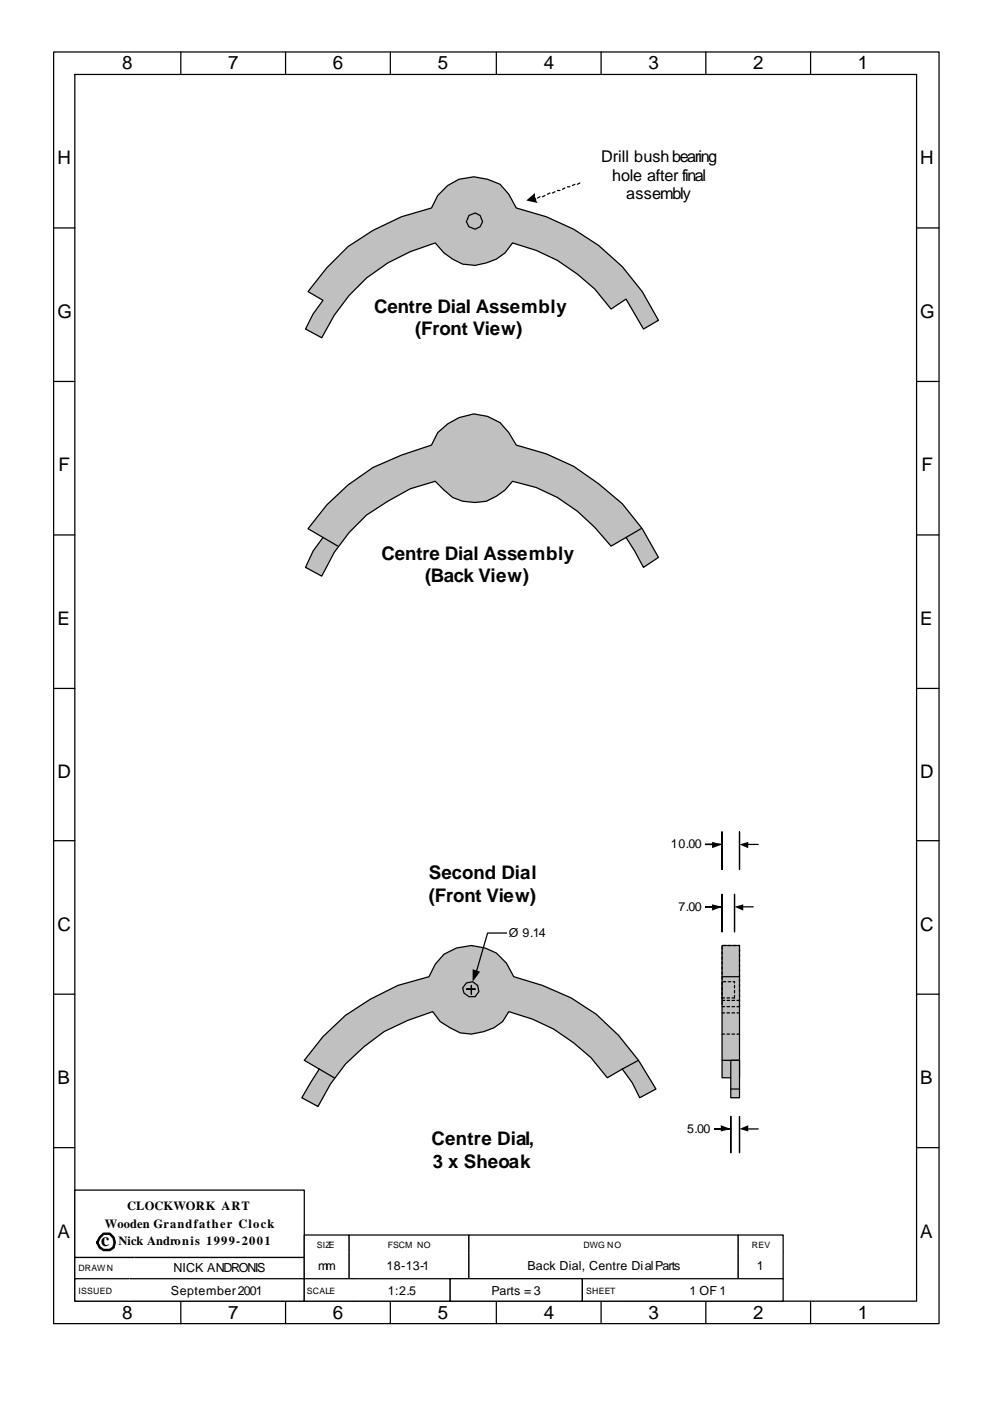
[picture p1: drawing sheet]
<svg xmlns="http://www.w3.org/2000/svg" width="210mm" height="297mm" viewBox="0 0 210 297" stroke-linecap="round" stroke-linejoin="round" font-family="sans-serif">
<g fill="none" stroke="#000" stroke-width=".26">
<path d="M11.4 11h187.8v269.6h-187.8zM15.9 15.8h178.6v260.1h-178.6zM38.4 11v4.8M60.6 11v4.8M82.8 11v4.8M105.3 11v4.8M127.5 11v4.8M149.8 11v4.8M172 11v4.8M119.9 39.9l-.6 .2M120.4 39.6h.5M122 39.1l-.6 .2"/>
<path d="M123 38.8l-.5 .3M11.4 48.3h4.5M113.2 42.2h.3M114.6 41.7l-.6 .3M115.6 41.5l-.5 .2M116.7 40.9l-.5 .3M117.7 40.7l-.5 .2M118.3 40.4h.5M194.5 48.3h4.7M11.4 80.9h4.5M194.5 80.9h4.7M11.4 113.4h4.5"/>
<path d="M194.5 113.4h4.7M11.4 146h4.5M194.5 146h4.7M11.4 178.2h4.5M194.5 178.2h4.7M11.4 210.8h4.5M194.5 210.8h4.7M11.4 243.3h4.5M194.5 243.3h4.7M38.4 275.9v4.7M60.6 275.9v4.7M82.8 275.9v4.7"/>
<path d="M105.3 275.9v4.7M127.5 275.9v4.7M149.8 275.9v4.7M172 275.9v4.7"/>
</g>
<path d="M111.7 42.5l1.8-1.6v.8l.5 1.3z" fill-rule="evenodd" fill="#000"/>
<path d="M68.5 219.8l4.8-4.5 5.3-3.5 5.8-2.9 6.6-1.8a9 9 0 0 1 11.9-6.1l2.4 1.1 2.1 2.1 1.6 2.9 6.1 1.8a39.1 39.1 0 0 1 20.4 15.9l3.7 6.1-3.5 1.8-1.6-3.1-2.1-2.9-3.1 1.8a36.2 36.2 0 0 0-21-14l-1.3 2.1a11 11 0 0 1-9 2.4l-2.1-1.1-2.1-1.3-1.6-2.1-5.3 1.8-5 2.4-4.2 3.2-4 3.7-3.2 4.2-2.6 4.8-3.5-1.9 3.7-6-3.1-1.9z" fill-rule="evenodd" fill="#c0c0c0" stroke="#000" stroke-width=".26"/>
<path d="M99 208.4l1.3-.3 1 .8 .3 1.4-.8 1h-1.3l-1.1-.8-.2-1zM67.7 226.7l3.2 1.8M135.5 224.8l-3.5 1.9" fill="none" stroke="#000" stroke-width=".26"/>
<path d="M99 209.7h1.8zM100 208.9v1.9z" fill-rule="evenodd" fill="#fff"/>
<path d="M107.9 197.8h-4.4l-2.4 8.2M99 209.7h1.8h-1.8M100 210.8v-1.9v1.9" fill="none" stroke="#000" stroke-width=".26"/>
<path d="M100.3 205.5l1.6 .5-1.6 2.1z" fill="#000"/>
<path d="M107.7 196h8.7v3.7h-8.7z" fill-rule="evenodd" fill="#fff"/>
<path d="M69.3 56.8l4.5-4.5 5.3-3.4 6.1-3 6.3-1.8a9.4 9.4 0 0 1 12-6.1l2.6 1.1 1.8 2.1 1.6 2.9a42.5 42.5 0 0 1 30.2 23.8l-3.2 1.9-3.7-6.4-3.2 2.1a36.2 36.2 0 0 0-20.9-14l-1.5 2.1-1.9 1.3-2.1 .8-2.4 .6-2.6-.3-2.2-1.1-1.8-1.3-1.9-2.1a35.6 35.6 0 0 0-24 20.1l-3.5-1.8 1.6-3.2 2.1-2.9-3.1-1.9z" fill-rule="evenodd" fill="#c0c0c0" stroke="#000" stroke-width=".26"/>
<path d="M99.5 45.7l1.3-.5 1.1 .5 .5 1.3-.5 1.1-1.1 .5-1.3-.5-.5-1.1z" fill="none" stroke="#000" stroke-width=".26"/>
<path d="M69.3 107.1l4.5-4.3 5.3-3.7 6.1-2.6 6.3-2.1 1.4-2.7 2.1-1.8 2.4-1.4a8.6 8.6 0 0 1 10.5 3.2l1.6 2.7 6.4 1.8 5.8 2.7 5.3 3.7 5 4.2 4.3 5.3 3.4 6.1-3.2 2.1-1.8-3.4-1.9-3-3.2 1.9a36.3 36.3 0 0 0-15.8-12.4l-5.1-1.4-1.5 1.9-1.9 1.3-2.1 1.1-2.4 .2-2.6-.2-2.2-.8-3.7-3.5-5.3 1.6-4.7 2.7-4.5 2.9-3.7 3.7-3.2 4.2-2.6 5-3.5-1.8 1.6-3.4 2.1-3-3.1-1.8z" fill-rule="evenodd" fill="#c0c0c0" stroke="#000" stroke-width=".26"/>
<path d="M68.5 113.9l3.2 1.9M136 112.1l-3.2 1.8" fill="none" stroke="#000" stroke-width=".26"/>
<path d="M153.2 176.4v7.9zM156.9 176.4v7.9zM145.8 179h7.4z" fill-rule="evenodd" fill="#fff"/>
<path d="M149.2 179h2.1M153.2 176.4v7.9v-7.9M153.2 179h-7.4h7.4M156.9 176.4v7.9v-7.9M158.7 179h2.2" fill="none" stroke="#000" stroke-width=".26"/>
<path d="M151.1 178.5l2.1 .5-2.1 .8zM156.9 179l1.8-.5v1.3z" fill="#000"/>
<g fill="#fff">
<path d="M142.1 177.2h7.4v3.7h-7.4z" fill-rule="evenodd"/>
<path d="M153.2 189.6v8zM155.8 189.6v8zM146.6 192.3h6.6z" fill-rule="evenodd"/>
</g>
<path d="M149.2 192.3h2.1M153.2 189.6v8v-8M153.2 192.3h-6.6h6.6M155.8 189.6v8v-8M157.7 192.3h2.1" fill="none" stroke="#000" stroke-width=".26"/>
<path d="M151.1 191.7l2.1 .6-2.1 .8zM155.8 192.3l1.9-.6v1.4z" fill="#000"/>
<g fill="#fff">
<path d="M143.7 190.4h5.8v3.7h-5.8z" fill-rule="evenodd"/>
<path d="M155 236.7v7.7zM156.9 236.7v7.7zM148.4 239.4h6.6z" fill-rule="evenodd"/>
</g>
<path d="M151.1 239.4h2.1M155 236.7v7.7v-7.7M155 239.4h-6.6h6.6M156.9 236.7v7.7v-7.7M158.7 239.4h2.2" fill="none" stroke="#000" stroke-width=".26"/>
<path d="M152.9 238.6l2.1 .8-2.1 .5zM156.9 239.4l1.8-.8v1.3z" fill="#000"/>
<path d="M145.5 237.2h5.8v3.7h-5.8z" fill-rule="evenodd" fill="#fff"/>
<g fill="#c0c0c0" stroke="#000" stroke-width=".26">
<path d="M153.2 224.8h3.7v3.7h-3.7z" fill-rule="evenodd"/>
<path d="M153.2 200.5h3.7v24.3h-3.7z" fill-rule="evenodd"/>
</g>
<g fill="none" stroke="#000" stroke-width=".26">
<path d="M153.2 200.7v.6M153.2 201.8v.5M153.2 202.8v.6M153.2 203.9v.5M153.2 205v.5M153.2 206v.6M153.2 208.1v.8M153.2 209.2v.8M153.2 210.3v.7M153.2 211.3v.5M153.2 212.4v.5M153.2 213.4h.5"/>
<path d="M153.2 211.6h.5M153.2 212.1h.5M153.5 200.5h.5M153.5 208.1h.5M154.3 213.4h.5M154.3 211.6h.5M154.3 212.1h.5M154.5 200.5h.5M154.5 208.1h.5M155.3 213.4h.5M155.3 212.1h.5M155.6 200.5h.5"/>
<path d="M155.6 208.1h.2v.3M155.8 208.9v.6M155.8 210v.5M155.8 211v.6h-.5M156.4 212.1h.5M156.6 200.5h.3v.2M156.9 201.3v.5M156.9 202.3v.5M156.9 203.4v.5M156.9 204.4v.6M156.9 205.5v.5M156.9 206.6v.5h-3.7v.5"/>
<path d="M156.9 207.6v.5M156.9 208.7v.5M156.9 209.7v.6M156.9 210.8v.5M156.9 211.8v.6M156.9 212.9v.5h-.5"/>
</g>
<path d="M155 224.8h1.9v7.9h-1.9z" fill-rule="evenodd" fill="#c0c0c0" stroke="#000" stroke-width=".26"/>
<path d="M153.2 214.8h.5M153.2 219.3h.5M154.3 214.8h.5M154.3 219.3h.5M155.3 214.8h.5M155.3 219.3h.5M156.4 214.8h.5M156.4 219.3h.5M155 230.9h1.9" fill="none" stroke="#000" stroke-width=".26"/>
<path d="M15.9 252.3h48.7v14.3h-48.7z" fill-rule="evenodd" fill="#fff" stroke="#000" stroke-width=".26"/>
<path d="M64.6 261.8h9.5v3.8h-9.5z" fill-rule="evenodd" fill="#fff"/>
<path d="M64.6 265.6v-3.8h9.5v3.8" fill="none" stroke="#000" stroke-width=".26"/>
<path d="M74.1 261.8h25.4v3.8h-25.4z" fill-rule="evenodd" fill="#fff"/>
<path d="M74.1 265.6v-3.8h25.4v3.8" fill="none" stroke="#000" stroke-width=".26"/>
<path d="M99.5 261.8h57.1v3.8h-57.1z" fill-rule="evenodd" fill="#fff"/>
<path d="M99.5 265.6v-3.8h57.1v3.8" fill="none" stroke="#000" stroke-width=".26"/>
<path d="M156.6 261.8h9.6v3.8h-9.6z" fill-rule="evenodd" fill="#fff"/>
<path d="M156.6 265.6v-3.8h9.6v3.8" fill="none" stroke="#000" stroke-width=".26"/>
<path d="M15.9 266.6h12.7v4.5h-12.7z" fill-rule="evenodd" fill="#fff"/>
<path d="M28.6 266.6h-12.7v4.5h12.7" fill="none" stroke="#000" stroke-width=".26"/>
<path d="M28.6 266.6h36v4.5h-36z" fill-rule="evenodd" fill="#fff"/>
<path d="M28.6 266.6h36v4.5h-36" fill="none" stroke="#000" stroke-width=".26"/>
<path d="M64.6 265.6h9.5v5.5h-9.5z" fill-rule="evenodd" fill="#fff"/>
<path d="M64.6 265.6v5.5h9.5v-5.5" fill="none" stroke="#000" stroke-width=".26"/>
<path d="M74.1 265.6h25.4v5.5h-25.4z" fill-rule="evenodd" fill="#fff"/>
<path d="M74.1 265.6v5.5h25.4v-5.5" fill="none" stroke="#000" stroke-width=".26"/>
<path d="M99.5 265.6h57.1v5.5h-57.1z" fill-rule="evenodd" fill="#fff"/>
<path d="M99.5 265.6v5.5h57.1v-5.5" fill="none" stroke="#000" stroke-width=".26"/>
<path d="M156.6 265.6h9.6v5.5h-9.6z" fill-rule="evenodd" fill="#fff"/>
<path d="M156.6 265.6v5.5h9.6v-5.5" fill="none" stroke="#000" stroke-width=".26"/>
<path d="M15.9 271.1h11.6v4.8h-11.6z" fill-rule="evenodd" fill="#fff"/>
<path d="M27.5 271.1h-11.6v4.8h11.6" fill="none" stroke="#000" stroke-width=".26"/>
<path d="M27.5 271.1h37.1v4.8h-37.1z" fill-rule="evenodd" fill="#fff"/>
<path d="M27.5 271.1h37.1v4.8h-37.1" fill="none" stroke="#000" stroke-width=".26"/>
<path d="M64.6 271.1h10.5v4.8h-10.5z" fill-rule="evenodd" fill="#fff"/>
<path d="M75.1 271.1h-10.5v4.8h10.5" fill="none" stroke="#000" stroke-width=".26"/>
<path d="M75.1 271.1h20.4v4.8h-20.4z" fill-rule="evenodd" fill="#fff"/>
<path d="M75.1 271.1h20.4v4.8h-20.4" fill="none" stroke="#000" stroke-width=".26"/>
<path d="M95.5 271.1h28.1v4.8h-28.1z" fill-rule="evenodd" fill="#fff" stroke="#000" stroke-width=".26"/>
<path d="M123.6 271.1h10.5v4.8h-10.5z" fill-rule="evenodd" fill="#fff"/>
<path d="M134.1 271.1h-10.5v4.8h10.5" fill="none" stroke="#000" stroke-width=".26"/>
<path d="M134.1 271.1h32.1v4.8h-32.1z" fill-rule="evenodd" fill="#fff"/>
<path d="M134.1 271.1h32.1v4.8h-32.1" fill="none" stroke="#000" stroke-width=".26"/>
<path d="M21.2 262.4l.8-.8h1.3l.8 .8 .2 1-.2 1.1-.8 .5h-1.3l-.8-.5-.6-1.1z" fill="none" stroke="#000" stroke-width=".53"/>
<g font-size="4">
<text x="25.9" y="14.7">8</text>
<text x="48.4" y="14.7">7</text>
<text x="70.6" y="14.7">6</text>
<text x="92.9" y="14.7">5</text>
<text x="115.4" y="14.7">4</text>
<text x="137.6" y="14.7">3</text>
<text x="159.8" y="14.7">2</text>
<text x="182" y="14.7">1</text>
<text x="12.2" y="34.8">H</text>
<text x="195.3" y="34.8">H</text>
<text x="12.2" y="67.4">G</text>
<text x="79.4" y="66.3">Centre Dial Assembly</text>
<text x="88.1" y="71.1">(Front View)</text>
<text x="195.3" y="67.4">G</text>
<text x="12.4" y="99.9">F</text>
<text x="195.5" y="99.9">F</text>
<text x="81" y="118.7">Centre Dial Assembly</text>
<text x="90.2" y="123.5">(Back View)</text>
<text x="12.2" y="132.5">E</text>
<text x="195.3" y="132.5">E</text>
<text x="12.2" y="165">D</text>
<text x="195.3" y="165">D</text>
<text x="91" y="186.4">Second Dial</text>
<text x="91" y="191.2">(Front View)</text>
<text x="12.2" y="197.3">C</text>
<text x="195.3" y="197.3">C</text>
<text x="12.2" y="229.8">B</text>
<text x="195.3" y="229.8">B</text>
<text x="91.5" y="242.8">Centre Dial,</text>
<text x="91.8" y="247.6">3 x Sheoak</text>
<text x="12.2" y="262.4">A</text>
<text x="195.3" y="262.4">A</text>
<text x="21.4" y="264.2">c</text>
<text x="25.9" y="279.6">8</text>
<text x="48.4" y="279.6">7</text>
<text x="70.6" y="279.6">6</text>
<text x="92.9" y="279.6">5</text>
<text x="115.4" y="279.6">4</text>
<text x="137.6" y="279.6">3</text>
<text x="159.8" y="279.6">2</text>
<text x="182" y="279.6">1</text>
</g>
<g font-size="3.4">
<text x="127.5" y="34.3">Drill bushbearing</text>
<text x="129.9" y="38.3">hole after final</text>
<text x="132.8" y="42.2">assembly</text>
</g>
<g font-size="2.6">
<text x="142.3" y="179.8">10.00</text>
<text x="143.9" y="193.1">7.00</text>
<text x="107.9" y="198.6">Ø 9.14</text>
<text x="145.8" y="240.2">5.00</text>
<text x="27" y="256.6">CLOCKWORK ART</text>
<text x="22.2" y="260.3">Wooden Grandfather Clock</text>
<text x="25.1" y="264">Nick Andronis 1999-2001</text>
<text x="36.8" y="269.8">NICK ANDRONIS</text>
<text x="67.5" y="269.3">mm</text>
<text x="82" y="269.3">18-13-1</text>
<text x="111.9" y="269.3">Back Dial, Centre Dial Parts</text>
<text x="160.6" y="269.3">1</text>
<text x="36.2" y="274.5">September 2001</text>
<text x="82.3" y="274.5">1:2.5</text>
<text x="104.2" y="274.5">Parts = 3</text>
<text x="146.3" y="274.5">1 OF 1</text>
</g>
<g font-size="1.9">
<text x="16.7" y="269.5">DRAWN</text>
<text x="67.2" y="264.5">SIZE</text>
<text x="82.3" y="264.5">FSCM NO</text>
<text x="123.8" y="264.5">DWG NO</text>
<text x="159.5" y="264.5">REV</text>
<text x="16.7" y="274.3">ISSUED</text>
<text x="65.1" y="274.3">SCALE</text>
<text x="124.4" y="274.3">SHEET</text>
</g>
</svg>
